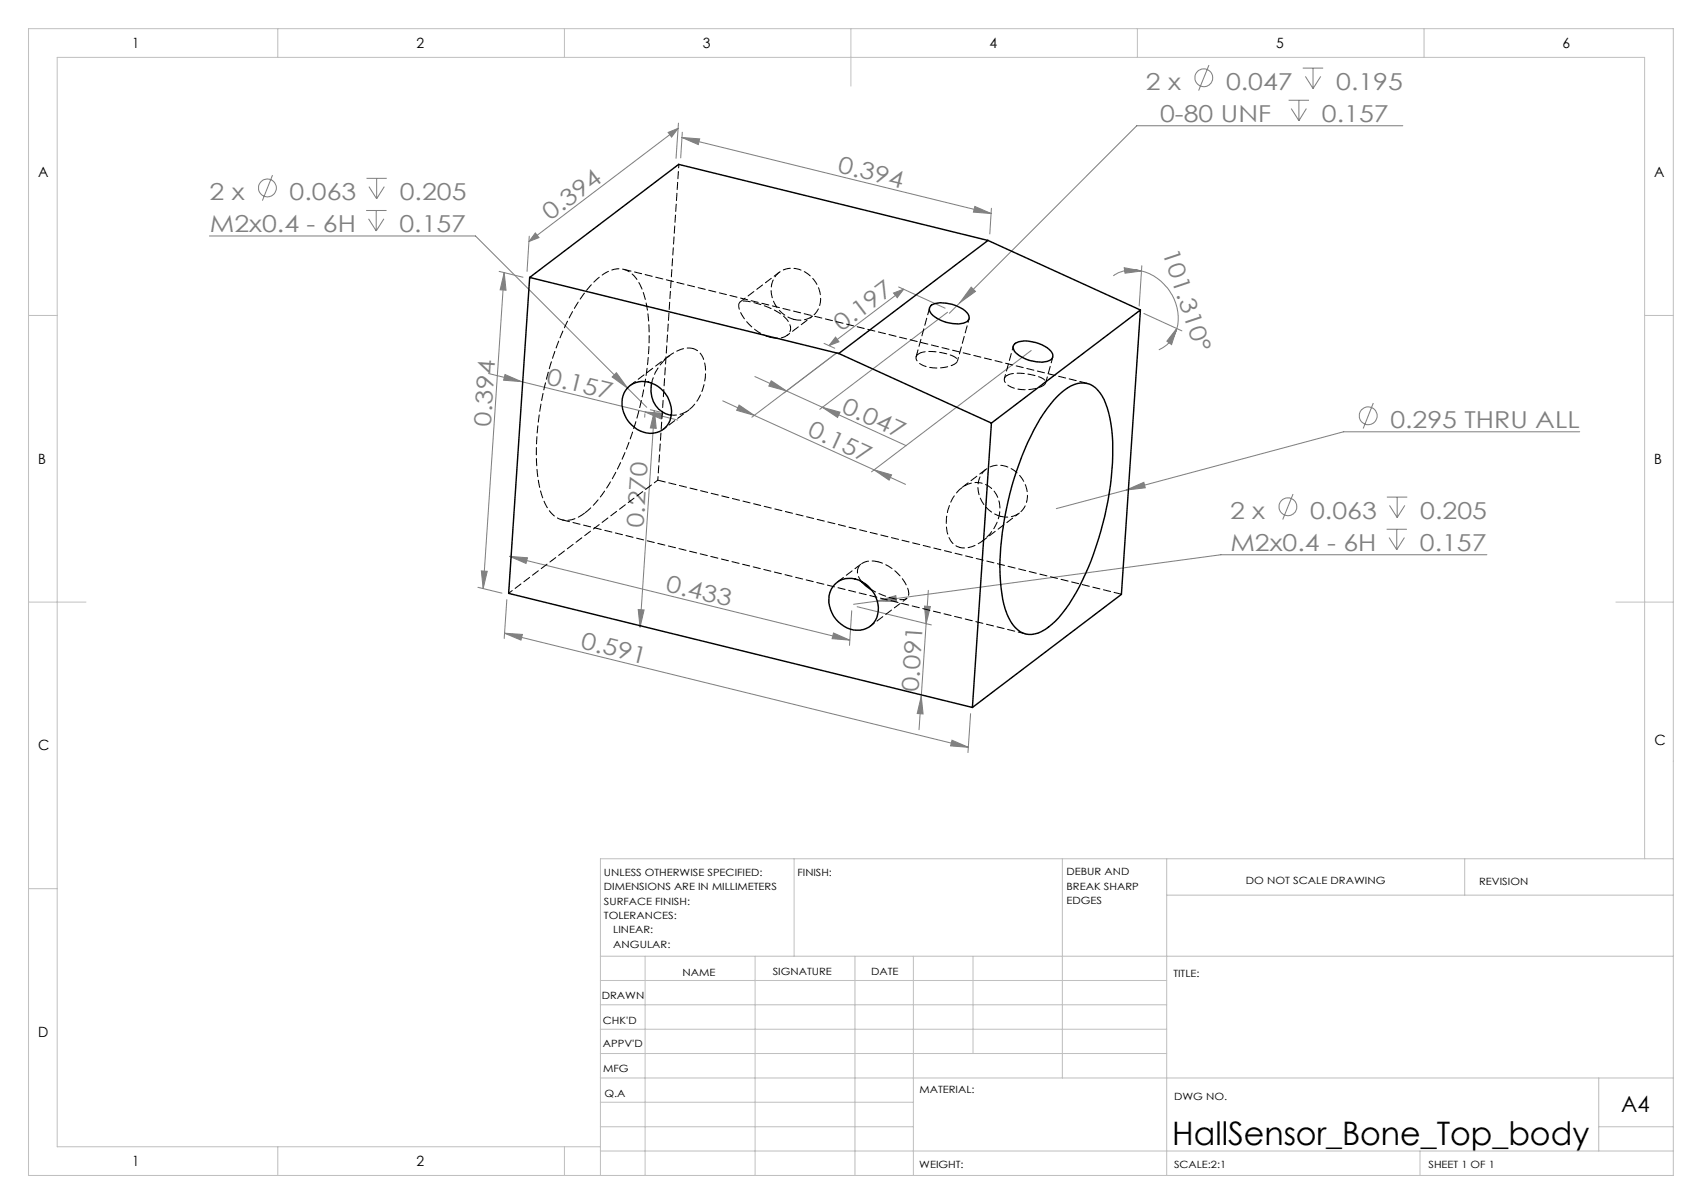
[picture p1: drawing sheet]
<svg xmlns="http://www.w3.org/2000/svg" width="297mm" height="210mm" viewBox="0 0 297 210" stroke-linecap="round" stroke-linejoin="round" font-family="sans-serif">
<g fill="none" stroke="#808080" stroke-width=".18">
<path d="M211 11.4l-1.8 4.4M224.9 17.5h3.5M225.3 18.9l1.4 2.2M226.7 17.5v3.6M227.3 11.9h3.6M227.8 13.3l1.3 2.1M228 18.9l-1.3 2.2M229.1 11.9v3.5M230.5 13.3l-1.4 2.1M47.6 30.5l-1.8 4.5M63.9 36.7h3.6M64 31.1h3.5"/>
<path d="M64.3 38.2l1.4 2.1M64.4 32.6l1.3 2.1M65.7 36.7v3.6M65.7 31.1v3.6M67 38.2l-1.3 2.1M67.1 32.6l-1.4 2.1M116.6 23.1l1.7-.7-1.1 1.5zM118.3 22.4l-26 19.7M118.4 21.5l-.4 6.1M119 24l54 13.2M119 24l3.1 .2-.3 1zM119.1 23.1l-.3 4.4"/>
<path d="M170.1 36l2.9 1.2-3.1-.2zM173 36.3l-.3 4.5M244.8 21.9h-46.4l-32.7 32.7M36.5 41.2h46.5l29.9 29.8M87.1 47.3l4.2 1.1M88 47.5l.3 3.1-1-.1zM88 47.5l-3.7 55.1M92.4 41.2l-.4 6.1M93.4 40.6l.7 .8-1.8 .7zM143.8 59.9l1.9 .8M145.8 58.8l.6 .8-1.7 .7zM155.9 51.1l1.8-.7-1.1 1.5z"/>
<path d="M156.8 50.1l8.1 3.7M157.7 50.4l-13 9.9M165.3 54.5l-22.2 16.9M169.5 50.1l.7 .7-2.7 2zM196.2 46.7l3 .6-2.9 .4zM199.2 47.3a8.6 8.6 0 0 1 6.2 10M199.2 47.3a5.9 5.9 0 0 0-4.9 .8M199.2 46.3l-.4 7.1M199.6 54.7l6.6 3M205.4 57.3l-1 2.8-.8-.6zM205.4 57.3a5.5 5.5 0 0 1-3.2 3.7M85.3 65.1l5.7 1.5"/>
<path d="M88.1 65.3l2.9 1.3-3.1-.3zM91 66.6l21.6 5.3M106.8 65.7l.8-.7 1.9 2.7zM112.5 72.2v.6M112.6 71.9l5.7 1.4M112.6 71.9l3 .2-.2 1zM113.5 71.5l1.6 .4M114.2 71.6l.3 3.1-1-.1zM114.2 71.6l-2.5 37.8M126.1 69.9l5.5 2.6M129 70.7l2.6 1.8-3-.9zM131.6 72.5l20.9 9.4"/>
<path d="M131.7 65.7l26.5 12M134.6 66.4l2.6 1.8-3-.9zM143.5 71l3.1 .9-.4 .9zM146.1 61.5l-14.9 11.3M180 61.1l-27.9 21.2M239.6 70.3l-1.7 4.4M275.7 75.3h-41.2l-38 10.2M84 99.6l1 .1-.7 2.9zM88.9 97l59.4 14.6M88.9 97l3.1 .3-.2 1zM152.5 81.9l3.1 .9-.4 .9zM152.5 81.9l5.5 2.6"/>
<path d="M196.5 85.5l3.1-1.4 .2 1zM196.5 85.5l-12.2 3.2M225.6 86.2l-1.8 4.4M242 92.3h3.5M242 86.7h3.6M242.4 93.8l1.3 2.1M242.5 88.2l1.3 2.1M243.7 92.3v3.6M243.8 86.7v3.6M245.1 93.8l-1.4 2.1M245.1 88.2l-1.3 2.1M259.5 96.8h-46.5l-64.1 8.6"/>
<path d="M83.4 102.4l4.2 1.1M88.1 110.4l80.9 19.9M88.1 110.4l3.1 .3-.3 .9zM88.4 104.6l-.4 6.8M111.4 106.3l1 .1-.7 3zM145.5 110.4l2.8 1.2-3.1-.2zM148.6 106.5l-.4 6.1M149.6 105.8l12.9 3.2M153.1 104.8l3.2-.9 .2 1zM161.3 105.7l1 .1-.7 3zM162 103l-1.6 24.3M160.8 121.5l.3 3h-1z"/>
<path d="M166.1 129.1l2.9 1.2-3.1-.2zM169.4 124.5l-.5 6.8"/>
<circle cx="210.1" cy="13.6" r="1.55"/>
<circle cx="46.7" cy="32.8" r="1.56"/>
<circle cx="238.8" cy="72.5" r="1.55"/>
<circle cx="224.8" cy="88.4" r="1.55"/>
</g>
<g fill="none" stroke="#c0c0c0" stroke-width=".18">
<path d="M5 5h287v200h-287zM48.5 5v5M98.5 5v5M148.5 5v10M198.5 5v5M248.5 5v5M5 55h5M287 55h5M5 105h10M282 105h10M5 155h5M138.6 149.8v17"/>
<path d="M185.4 149.8v38.2M203.6 149.8v55.2M203.6 156.1h88.4M255.6 149.8v6.3M287 149.8v-139.8h-277v190h94.8M292 149.8h-187.2v55.2M104.8 166.8h187.2M104.8 179.5h98.8M104.8 175.3h98.8M104.8 171h98.8M112.6 166.8v38.2M131.8 166.8v38.2"/>
<path d="M149.2 166.8v38.2M159.4 166.8v38.2M169.8 166.8v17M104.8 183.8h98.8M104.8 196.5h54.6M104.8 192.3h54.6M104.8 188h187.2M279 196.5h13M279 188v12.8M48.5 200v5M98.5 200v5M104.8 200.8h187.2"/>
<path d="M247.8 200.8v4.2"/>
</g>
<g fill="#808080">
<path d="M205.4 57.3l-1 2.8-.8-.6zM196.2 46.7l3 .6-2.9 .4z"/>
<path d="M152.5 81.9l3.1 .9-.4 .9zM129 70.7l2.6 1.8-3-.9z"/>
<path d="M143.5 71l3.1 .9-.4 .9zM134.6 66.4l2.6 1.8-3-.9z"/>
<path d="M112.6 71.9l3 .2-.2 1zM88.1 65.3l2.9 1.3-3.1-.3zM145.5 110.4l2.8 1.2-3.1-.2zM88.9 97l3.1 .3-.2 1z"/>
<path d="M196.5 85.5l3.3-.4-.2-1zM169.5 50.1l-2 2.7 2.7-2zM153.1 104.8l3.4 .1-.2-1zM106.8 65.7l2.7 2-1.9-2.7z"/>
<path d="M93.4 40.6l.7 .8-1.8 .7zM116.6 23.1l1.7-.7-1.1 1.5z"/>
<path d="M155.9 51.1l1.8-.7-1.1 1.5zM145.8 58.8l.6 .8-1.7 .7z"/>
<path d="M84 99.6l1 .1-.7 2.9zM88 47.5l.3 3.1-1-.1z"/>
<path d="M114.2 71.6l.3 3.1-1-.1zM111.4 106.3l1 .1-.7 3zM161.3 105.7l1 .1-.7 3zM160.8 121.5l.3 3h-1z"/>
<path d="M88.1 110.4l3.1 .3-.3 .9zM166.1 129.1l2.9 1.2-3.1-.2zM119 24l3.1 .2-.3 1zM170.1 36l2.9 1.2-3.1-.2z"/>
</g>
<g fill="none" stroke="#000" stroke-width=".25">
<path d="M92.4 48.4l-3.6 55.1 80.9 19.9M92.4 48.4l54 13.3M162.5 53.2a6 6 0 0 1 6 1 1.14 1.14 0 0 1 .3 1.9 6 6 0 0 1-6-1 1.14 1.14 0 0 1-.3-1.9zM172.4 41.9l26.6 12.2M172.4 41.9l-26 19.8M172.4 41.9l-54-13.2-26 19.7M199 54.1l-26 19.7M199 54.1l-3.3 49.6-26 19.7M109.6 67.6a4.4 4.4 0 0 1 6.6 1.1 4.5 4.5 0 0 1-.2 6 4.4 4.4 0 0 1-6.3-1.1 4.6 4.6 0 0 1-.1-6zM113.7 66.8a4.4 4.4 0 0 0 3.4 5.6M146.4 61.7l26.6 12.1M173 73.8l-3.3 49.6"/>
<path d="M177 60.1a3.6 3.6 0 0 1 3.2-.5 4.9 4.9 0 0 1 3.5 2.2 1.01 1.01 0 0 1-1 1.2 6.2 6.2 0 0 1-5.7-1.8 .88 .88 0 0 1 0-1.1zM184.5 69.1a5.9 5.9 0 0 1 5.2-2.2 5.1 5.1 0 0 1 3.2 3.5 28.4 28.4 0 0 1 1 12.9 53.4 53.4 0 0 1-7.3 22 13 13 0 0 1-5.4 5.1 3.8 3.8 0 0 1-4.8-2 18.6 18.6 0 0 1-1.9-9.2 53 53 0 0 1 7.6-27.1zM145.7 101.9a4 4 0 0 1 5.2-.1 5.2 5.2 0 0 1 1.9 6.4 3.9 3.9 0 0 1-6 .7 5 5 0 0 1-1.5-6.5zM150.3 101.5l1.7 1.4"/>
</g>
<path d="M160.2 61.8a.91 .91 0 0 0 .2 1.5 6.4 6.4 0 0 0 6.4 0 .65 .65 0 0 0 .2-.7 .65 .65 0 0 0-.6-.4 9.6 9.6 0 0 0-5.8-.7l-.4 .3M175.6 65.6a.91 .91 0 0 0 .2 1.5 6.4 6.4 0 0 0 6.4 0 .65 .65 0 0 0 .2-.7 .65 .65 0 0 0-.6-.4 9.6 9.6 0 0 0-5.7-.7l-.5 .3M189.7 66.9l-80.9-19.9M98.1 90.7l80.9 19.9M102.1 89.5a4.3 4.3 0 0 1-5 .8 7.5 7.5 0 0 1-2.8-4.7 40.2 40.2 0 0 1 .7-18 45.2 45.2 0 0 1 7.4-17 8.9 8.9 0 0 1 5.3-3.7 3.9 3.9 0 0 1 3.7 2.2 19 19 0 0 1 1.9 9.2 53.4 53.4 0 0 1-7.6 27.1l-1.8 2.4-1.8 1.7M114.8 83.7l80.9 19.9M150.3 98.3l-4.2 3.3M172.1 81.8l-4.3 3.3" fill="none" stroke="#000" stroke-width=".18" stroke-dasharray="1.3 .6" stroke-dashoffset="-.1"/>
<path d="M117.1 72.4a4.8 4.8 0 0 0 4.7-2.7 8.7 8.7 0 0 0 .9-7.3 2.69 2.69 0 0 0-1.8-1.6M120.9 60.8a4.8 4.8 0 0 0-3.8 1 8.1 8.1 0 0 0-3.4 5" fill="none" stroke="#000" stroke-width=".18" stroke-dasharray="1.3 .6" stroke-dashoffset=".3"/>
<path d="M136 47.5l-6.9 5.2M116.8 62l-6.8 5.2M182.5 66.8l1.2-4.5M153.2 98a2.97 2.97 0 0 0-3.4 1 2.2 2.2 0 0 0 .6 2.4" fill="none" stroke="#000" stroke-width=".18" stroke-dasharray="1.3 .6" stroke-dashoffset=".2"/>
<path d="M171.5 94.3l6.4-4.8M151.9 109.2l6.4-4.8M152.1 102.9a11.7 11.7 0 0 0 5.5 1.7 1.07 1.07 0 0 0 .9-1.7 8 8 0 0 0-5.3-4.9" fill="none" stroke="#000" stroke-width=".18" stroke-dasharray="1.3 .6" stroke-dashoffset=".4"/>
<path d="M134.5 58.8a8.1 8.1 0 0 1-5.6-5.3 .83 .83 0 0 1 1.1-1 14.7 14.7 0 0 1 6.7 2.6 2.53 2.53 0 0 1 1.1 2.9 2.91 2.91 0 0 1-3.3 .8M162.2 53.7l-2.3 8.5" fill="none" stroke="#000" stroke-width=".18" stroke-dasharray="1.3 .6"/>
<path d="M114.8 83.7l-26 19.8M167.5 95.5a3.2 3.2 0 0 1-2.2-2.8 7.9 7.9 0 0 1 2.9-7.9 4.1 4.1 0 0 1 6.3 3.7 7.2 7.2 0 0 1-6.1 7.1l-.9-.1" fill="none" stroke="#000" stroke-width=".18" stroke-dasharray="1.3 .6" stroke-dashoffset=".5"/>
<path d="M118.5 28.7l-3.7 55M167.1 63l2-7.4M176.8 60.4l-1.5 5.6" fill="none" stroke="#000" stroke-width=".18" stroke-dasharray="1.3 .6" stroke-dashoffset=".6"/>
<path d="M138.6 55.7a5.2 5.2 0 0 1-3.5-7.2 3.9 3.9 0 0 1 6-.6 5 5 0 0 1 1.4 6.5 3.6 3.6 0 0 1-3.9 1.3M174.7 90.1a5.2 5.2 0 0 1-3.5-7.3 3.9 3.9 0 0 1 6-.6 5 5 0 0 1 1.4 6.5 3.6 3.6 0 0 1-3.9 1.4" fill="none" stroke="#000" stroke-width=".18" stroke-dasharray="1.3 .6" stroke-dashoffset=".1"/>
<path d="M137.3 58.5l4.5-3.4M115.8 74.9l4.4-3.4" fill="none" stroke="#000" stroke-width=".18" stroke-dasharray="1.3 .6" stroke-dashoffset=".7"/>
<text font-size="5.6" x="204.5" y="199.7">HallSensor_Bone_Top_body</text>
<g font-size="4.1" fill="#808080">
<text x="200" y="15.7">2 x</text>
<text x="213.9" y="15.7">0.047</text>
<text x="233.2" y="15.7">0.195</text>
<text x="202.4" y="21.3">0-80 UNF</text>
<text x="230.7" y="21.3">0.157</text>
<text x="36.6" y="34.9">2 x</text>
<text x="50.5" y="34.9">0.063</text>
<text x="69.8" y="34.9">0.205</text>
<text x="146" y="30" transform="rotate(14 146 30)">0.394</text>
<text x="36.6" y="40.5">M2x0.4 - 6H</text>
<text x="69.7" y="40.5">0.157</text>
<text x="96" y="38.6" transform="rotate(-37 96 38.6)">0.394</text>
<text x="202.8" y="43.9" transform="rotate(71 202.8 43.9)">101.310°</text>
<text x="146.9" y="57.9" transform="rotate(-37 146.9 57.9)">0.197</text>
<text x="95.2" y="67" transform="rotate(14 95.2 67)">0.157</text>
<text x="146.6" y="71.8" transform="rotate(25 146.6 71.8)">0.047</text>
<text x="85.6" y="74.5" transform="rotate(-86 85.6 74.5)">0.394</text>
<text x="140.7" y="75.9" transform="rotate(25 140.7 75.9)">0.157</text>
<text x="242.6" y="74.7">0.295 THRU ALL</text>
<text x="112.3" y="92.2" transform="rotate(-86 112.3 92.2)">0.270</text>
<text x="214.6" y="90.5">2 x</text>
<text x="228.6" y="90.5">0.063</text>
<text x="247.8" y="90.5">0.205</text>
<text x="214.7" y="96.1">M2x0.4 - 6H</text>
<text x="247.8" y="96.1">0.157</text>
<text x="116" y="103.1" transform="rotate(14 116 103.1)">0.433</text>
<text x="101.2" y="113.1" transform="rotate(14 101.2 113.1)">0.591</text>
<text x="160.3" y="120.8" transform="rotate(-86 160.3 120.8)">0.091</text>
</g>
<text font-size="3.9" x="282.9" y="193.9">A4</text>
<g font-size="2.5">
<text x="23.1" y="8.4">1</text>
<text x="72.7" y="8.4">2</text>
<text x="122.7" y="8.4">3</text>
<text x="172.7" y="8.4">4</text>
<text x="222.7" y="8.4">5</text>
<text x="272.7" y="8.4">6</text>
<text x="6.7" y="30.9">A</text>
<text x="288.7" y="30.9">A</text>
<text x="6.7" y="80.9">B</text>
<text x="288.7" y="80.9">B</text>
<text x="6.7" y="130.9">C</text>
<text x="288.7" y="129.9">C</text>
<text x="6.7" y="180.9">D</text>
<text x="23.1" y="203.4">1</text>
<text x="72.7" y="203.4">2</text>
</g>
<g font-size="1.7">
<text x="105.4" y="152.8">UNLESS OTHERWISE SPECIFIED:</text>
<text x="105.4" y="155.3">DIMENSIONS ARE IN MILLIMETERS</text>
<text x="139.2" y="152.8">FINISH:</text>
<text x="186.1" y="152.7">DEBUR AND</text>
<text x="186.1" y="155.2">BREAK SHARP</text>
<text x="217.4" y="154.2">DO NOT SCALE DRAWING</text>
<text x="258.1" y="154.3">REVISION</text>
<text x="105.4" y="157.8">SURFACE FINISH:</text>
<text x="105.4" y="160.3">TOLERANCES:</text>
<text x="186.1" y="157.7">EDGES</text>
<text x="107" y="162.8">LINEAR:</text>
<text x="107" y="165.3">ANGULAR:</text>
<text x="119.1" y="170.2">NAME</text>
<text x="134.8" y="170.1">SIGNATURE</text>
<text x="152" y="170.1">DATE</text>
<text x="204.8" y="170.4">TITLE:</text>
<text x="105" y="174.3">DRAWN</text>
<text x="105.2" y="178.5">CHK'D</text>
<text x="105.2" y="182.6">APPV'D</text>
<text x="105.3" y="187">MFG</text>
<text x="105.5" y="191.3">Q.A</text>
<text x="160.4" y="190.7">MATERIAL:</text>
<text x="204.9" y="191.8">DWG NO.</text>
<text x="160.4" y="203.7">WEIGHT:</text>
<text x="204.9" y="203.8">SCALE:2:1</text>
<text x="249.3" y="203.8">SHEET 1 OF 1</text>
</g>
</svg>
